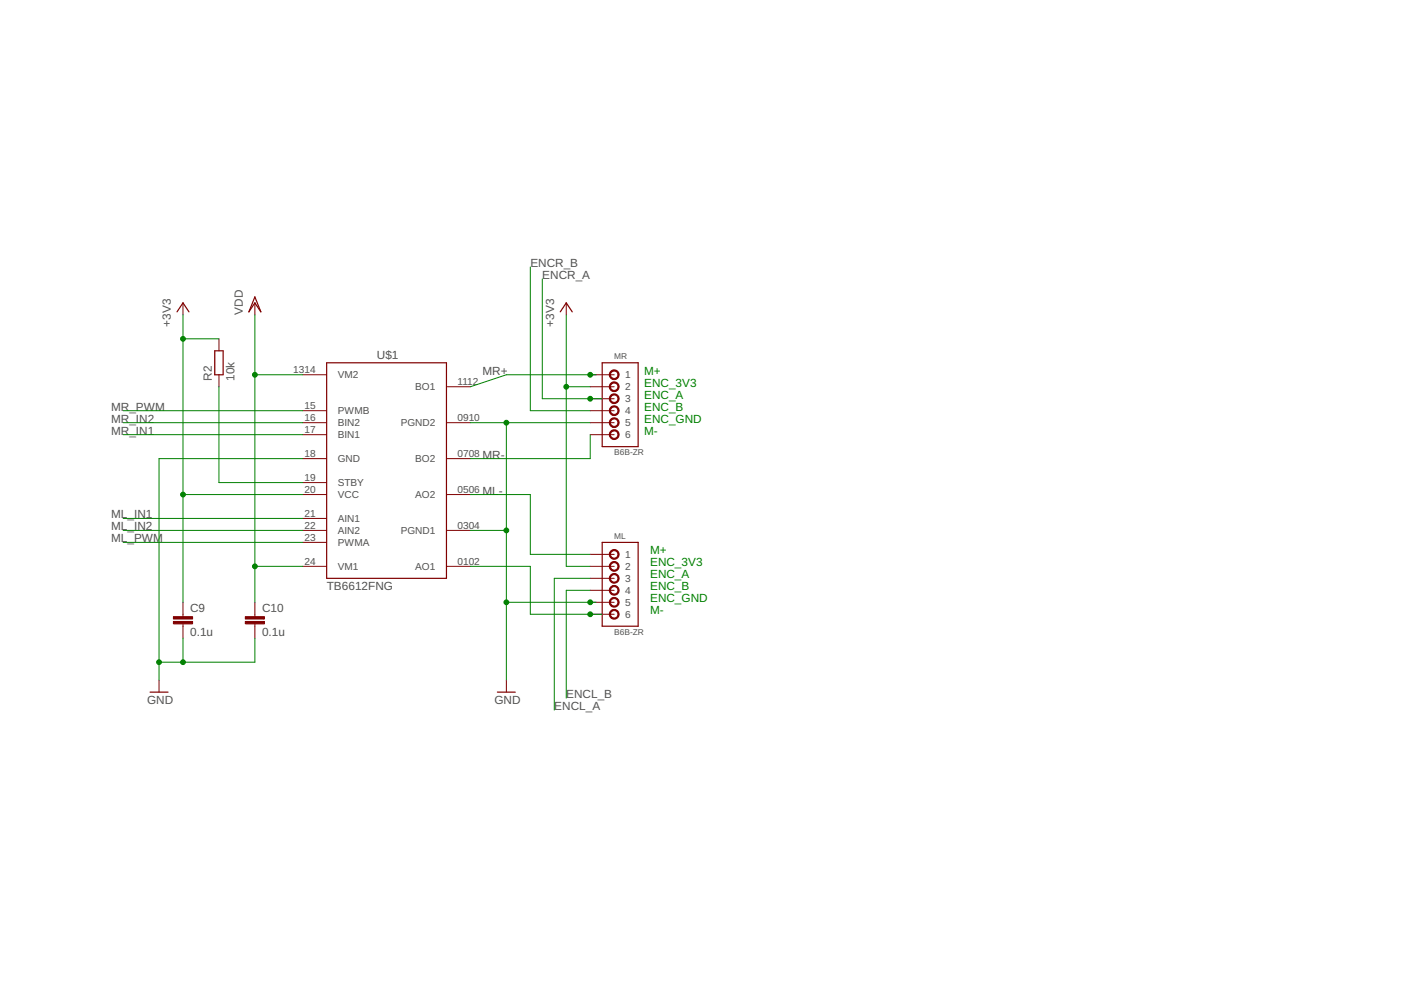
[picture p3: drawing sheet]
<svg xmlns="http://www.w3.org/2000/svg" width="297mm" height="210mm" viewBox="0 0 297 210" stroke-linecap="round" stroke-linejoin="round" font-family="sans-serif">
<g fill="none" stroke="#800000" stroke-width=".21">
<path d="M38.8 64.2v2.6M46.4 71.8v2.6M46.4 79.5v2.5M54 64.2v2.6M64.2 79.5h5.1M120.1 64.2v2.6M125.1 79.5h5.1M64.2 87.1h5.1M64.2 89.6h5.1M64.2 92.2h5.1M64.2 97.2h5.1M94.7 82h5"/>
<path d="M94.7 89.6h5M94.7 97.2h5M125.1 82h5.1M125.1 84.5h5.1M125.1 87.1h5.1M125.1 89.6h5.1M125.1 92.2h5.1M64.2 112.5h5.1M64.2 104.9h5.1M64.2 102.3h5.1M64.2 109.9h5.1M64.2 115h5.1"/>
<path d="M94.7 112.5h5M94.7 104.9h5M125.1 117.5h5.1M38.8 127.7v3M38.8 132.3v3M54 127.7v3M54 132.3v3M64.2 120.1h5.1M94.7 120.1h5M125.1 120.1h5.1M125.1 122.6h5.1M125.1 125.2h5.1"/>
<path d="M125.1 127.7h5.1M125.1 130.2h5.1M33.7 144.2v2.5M107.4 144.2v2.5"/>
</g>
<path d="M37.5 66.1l1.3-1.9 1.3 1.9M45.5 74.4h1.8v5.1h-1.8zM54 62.9l1.3 3.2-1.3-1.9-1.2 1.9zM69.3 76.9h25.4v45.7h-25.4zM118.8 66.1l1.3-1.9 1.2 1.9M127.7 76.9h7.6v17.8h-7.6zM127.7 115h7.6v17.8h-7.6zM31.8 146.7h3.8M105.5 146.7h3.8" fill="none" stroke="#800000" stroke-width=".25"/>
<g fill="#800000" stroke="#800000" stroke-width=".21">
<path d="M129.6 78.6a1.04 1.04 0 0 1 1.6 .4 1.04 1.04 0 0 1-.7 1.5 1.04 1.04 0 0 1-1.3-1h.2a.79 .79 0 0 1 1.1-.8 .79 .79 0 0 1 .3 1.3 .79 .79 0 0 1-1.3-.3l-.1-.2h-.2z" fill-rule="evenodd"/>
<path d="M129.6 81.2a1.04 1.04 0 0 1 1.6 .4 1.04 1.04 0 0 1-.7 1.4 1.04 1.04 0 0 1-1.3-1h.2a.79 .79 0 0 1 1.1-.7 .79 .79 0 0 1 .3 1.3 .79 .79 0 0 1-1.3-.4l-.1-.2h-.2z" fill-rule="evenodd"/>
<path d="M129.6 83.7a1.04 1.04 0 0 1 1.6 .4 1.04 1.04 0 0 1-.7 1.5 1.04 1.04 0 0 1-1.3-1.1h.2a.79 .79 0 0 1 1.1-.7 .79 .79 0 0 1 .3 1.3 .79 .79 0 0 1-1.3-.3l-.1-.3h-.2z" fill-rule="evenodd"/>
<path d="M129.6 86.3a1.04 1.04 0 0 1 1.6 .3 1.04 1.04 0 0 1-.7 1.5 1.04 1.04 0 0 1-1.3-1h.2a.79 .79 0 0 1 1.1-.8 .79 .79 0 0 1 .3 1.3 .79 .79 0 0 1-1.3-.3l-.1-.2h-.2z" fill-rule="evenodd"/>
<path d="M129.6 88.8a1.04 1.04 0 0 1 1.6 .4 1.04 1.04 0 0 1-.7 1.4 1.04 1.04 0 0 1-1.3-1h.2a.79 .79 0 0 1 1.1-.7 .79 .79 0 0 1 .3 1.3 .79 .79 0 0 1-1.3-.3l-.1-.3h-.2z" fill-rule="evenodd"/>
<path d="M129.6 91.3a1.04 1.04 0 0 1 1.6 .4 1.04 1.04 0 0 1-.7 1.5 1.04 1.04 0 0 1-1.3-1h.2a.79 .79 0 0 1 1.1-.8 .79 .79 0 0 1 .3 1.3 .79 .79 0 0 1-1.3-.3l-.1-.2h-.2z" fill-rule="evenodd"/>
<path d="M129.6 116.7a1.04 1.04 0 0 1 1.6 .4 1.04 1.04 0 0 1-.8 1.5 1.04 1.04 0 0 1-1.2-1.1h.2a.79 .79 0 0 1 1.1-.7 .79 .79 0 0 1 .3 1.3 .79 .79 0 0 1-1.3-.3l-.1-.3h-.2z" fill-rule="evenodd"/>
<path d="M129.6 119.3a1.04 1.04 0 0 1 1.6 .4 1.04 1.04 0 0 1-.8 1.4 1.04 1.04 0 0 1-1.2-1h.2a.79 .79 0 0 1 1.1-.8 .79 .79 0 0 1 .3 1.3 .79 .79 0 0 1-1.3-.3l-.1-.2h-.2z" fill-rule="evenodd"/>
<path d="M129.6 121.8a1.04 1.04 0 0 1 1.6 .4 1.04 1.04 0 0 1-.8 1.5 1.04 1.04 0 0 1-1.2-1.1h.2a.79 .79 0 0 1 1.1-.7 .79 .79 0 0 1 .3 1.3 .79 .79 0 0 1-1.3-.3l-.1-.3h-.2z" fill-rule="evenodd"/>
<path d="M129.6 124.4a1.04 1.04 0 0 1 1.6 .3 1.04 1.04 0 0 1-.8 1.5 1.04 1.04 0 0 1-1.2-1h.2a.79 .79 0 0 1 1.1-.8 .79 .79 0 0 1 .3 1.3 .79 .79 0 0 1-1.3-.3l-.1-.2h-.2z" fill-rule="evenodd"/>
<path d="M129.6 126.9a1.04 1.04 0 0 1 1.6 .4 1.04 1.04 0 0 1-.8 1.4 1.04 1.04 0 0 1-1.2-1h.2a.79 .79 0 0 1 1.1-.7 .79 .79 0 0 1 .3 1.2 .79 .79 0 0 1-1.3-.3l-.1-.2h-.2z" fill-rule="evenodd"/>
<path d="M129.6 129.4a1.04 1.04 0 0 1 1.6 .4 1.04 1.04 0 0 1-.8 1.5 1.04 1.04 0 0 1-1.2-1.1h.2a.79 .79 0 0 1 1.1-.7 .79 .79 0 0 1 .3 1.3 .79 .79 0 0 1-1.3-.3l-.1-.3h-.2z" fill-rule="evenodd"/>
</g>
<g fill="#800000" stroke="#800000" stroke-width=".21">
<path d="M36.8 131.8h4v.5h-4z"/>
<path d="M36.8 130.7h4v.6h-4z"/>
<path d="M52 131.8h4.1v.5h-4.1z"/>
<path d="M52 130.7h4.1v.6h-4.1z"/>
</g>
<g fill="none" stroke="#008000" stroke-width=".21">
<path d="M112.4 56.6v30.5h12.7M115 59.1v25.4h12.7M38.8 66.8v60.9M38.8 71.8h7.6M54 66.8v60.9M54 79.5h10.2M120.1 66.8v53.3h5M126.4 79.5h-19l-7.7 2.5M26.1 89.6h38.1M26.1 87.1h38.1M26.1 92.2h38.1M46.4 82v20.3h17.8"/>
<path d="M64.2 97.2h-30.5v47M99.7 89.6h25.4M107.4 89.6v54.6M120.1 82h5M125.1 92.2v5h-25.4M26.1 112.5h38.1M26.1 109.9h38.1M26.1 115h38.1M38.8 104.9h25.4M99.7 112.5h7.7M99.7 104.9h12.7v12.6h12.7M38.8 135.3v5.1"/>
<path d="M54 135.3v5.1h-20.3M54 120.1h10.2M99.7 120.1h12.7v10.1h15.3M107.4 127.7h19M125.1 125.2h-5v22.8M125.1 122.6h-7.6v28"/>
</g>
<g fill="#008000" stroke="#008000" stroke-width=".21">
<circle cx="54" cy="120.1" r=".51"/>
<circle cx="54" cy="79.5" r=".51"/>
<circle cx="33.7" cy="140.4" r=".51"/>
<circle cx="38.8" cy="140.4" r=".51"/>
<circle cx="107.4" cy="89.6" r=".51"/>
<circle cx="107.4" cy="112.5" r=".51"/>
<circle cx="125.1" cy="127.7" r=".51"/>
<circle cx="107.4" cy="127.7" r=".51"/>
<circle cx="38.8" cy="104.9" r=".51"/>
<circle cx="38.8" cy="71.8" r=".51"/>
<circle cx="120.1" cy="82" r=".51"/>
<circle cx="125.1" cy="130.2" r=".51"/>
<circle cx="125.1" cy="79.5" r=".51"/>
<circle cx="125.1" cy="84.5" r=".51"/>
</g>
<g font-size="2.5" fill="#505050">
<text x="112.4" y="56.6">ENCR_B</text>
<text x="115" y="59.1">ENCR_A</text>
<text x="36.2" y="69.3" transform="rotate(-90 36.2 69.3)">+3V3</text>
<text x="51.5" y="66.8" transform="rotate(-90 51.5 66.8)">VDD</text>
<text x="117.5" y="69.3" transform="rotate(-90 117.5 69.3)">+3V3</text>
<text x="79.9" y="76.2">U$1</text>
<text x="44.9" y="80.7" transform="rotate(-90 44.9 80.7)">R2</text>
<text x="49.7" y="80.7" transform="rotate(-90 49.7 80.7)">10k</text>
<text x="102.3" y="79.5">MR+</text>
<text x="23.6" y="87.1">MR_PWM</text>
<text x="23.6" y="89.6">MR_IN2</text>
<text x="23.6" y="92.2">MR_IN1</text>
<text x="102.3" y="97.2">MR-</text>
<text x="102.3" y="104.9">ML-</text>
<text x="23.6" y="109.9">ML_IN1</text>
<text x="23.6" y="112.5">ML_IN2</text>
<text x="23.6" y="115">ML_PWM</text>
<text x="69.3" y="125.2">TB6612FNG</text>
<text x="40.3" y="129.9">C9</text>
<text x="55.6" y="129.9">C10</text>
<text x="40.3" y="134.9">0.1u</text>
<text x="55.6" y="134.9">0.1u</text>
<text x="31.2" y="149.3">GND</text>
<text x="104.8" y="149.3">GND</text>
<text x="120.1" y="148">ENCL_B</text>
<text x="117.5" y="150.6">ENCL_A</text>
</g>
<g font-size="2.5" fill="#008000">
<text x="136.6" y="79.5">M+</text>
<text x="136.6" y="82">ENC_3V3</text>
<text x="136.6" y="84.5">ENC_A</text>
<text x="136.6" y="87.1">ENC_B</text>
<text x="136.6" y="89.6">ENC_GND</text>
<text x="136.6" y="92.2">M-</text>
<text x="137.8" y="117.5">M+</text>
<text x="137.8" y="120.1">ENC_3V3</text>
<text x="137.8" y="122.6">ENC_A</text>
<text x="137.8" y="125.2">ENC_B</text>
<text x="137.8" y="127.7">ENC_GND</text>
<text x="137.8" y="130.2">M-</text>
</g>
<g font-size="2.1" fill="#505050">
<text x="62.2" y="79.1">1314</text>
<text x="71.6" y="80.2">VM2</text>
<text x="88.1" y="82.8">BO1</text>
<text x="97" y="81.6">1112</text>
<text x="132.6" y="80.2">1</text>
<text x="132.6" y="82.8">2</text>
<text x="64.6" y="86.7">15</text>
<text x="64.6" y="89.3">16</text>
<text x="71.6" y="87.8">PWMB</text>
<text x="97" y="89.3">0910</text>
<text x="132.6" y="85.3">3</text>
<text x="132.6" y="87.8">4</text>
<text x="64.6" y="91.8">17</text>
<text x="71.6" y="90.4">BIN2</text>
<text x="71.6" y="92.9">BIN1</text>
<text x="85" y="90.4">PGND2</text>
<text x="132.6" y="90.4">5</text>
<text x="132.6" y="92.9">6</text>
<text x="64.6" y="96.9">18</text>
<text x="64.6" y="102">19</text>
<text x="71.6" y="98">GND</text>
<text x="88.1" y="98">BO2</text>
<text x="97" y="96.9">0708</text>
<text x="64.6" y="104.5">20</text>
<text x="71.6" y="103.1">STBY</text>
<text x="71.6" y="105.6">VCC</text>
<text x="88.1" y="105.6">AO2</text>
<text x="97" y="104.5">0506</text>
<text x="64.6" y="109.6">21</text>
<text x="64.6" y="112.1">22</text>
<text x="71.6" y="110.7">AIN1</text>
<text x="71.6" y="113.2">AIN2</text>
<text x="85" y="113.2">PGND1</text>
<text x="97" y="112.1">0304</text>
<text x="64.6" y="114.7">23</text>
<text x="64.6" y="119.7">24</text>
<text x="71.6" y="115.8">PWMA</text>
<text x="97" y="119.7">0102</text>
<text x="132.6" y="118.3">1</text>
<text x="71.6" y="120.8">VM1</text>
<text x="88.1" y="120.8">AO1</text>
<text x="132.6" y="120.8">2</text>
<text x="132.6" y="123.4">3</text>
<text x="132.6" y="125.9">4</text>
<text x="132.6" y="128.5">5</text>
<text x="132.6" y="131">6</text>
</g>
<g font-size="1.8" fill="#505050">
<text x="130.2" y="76.2">MR</text>
<text x="130.2" y="96.5">B6B-ZR</text>
<text x="130.2" y="114.2">ML</text>
<text x="130.2" y="134.6">B6B-ZR</text>
</g>
</svg>
